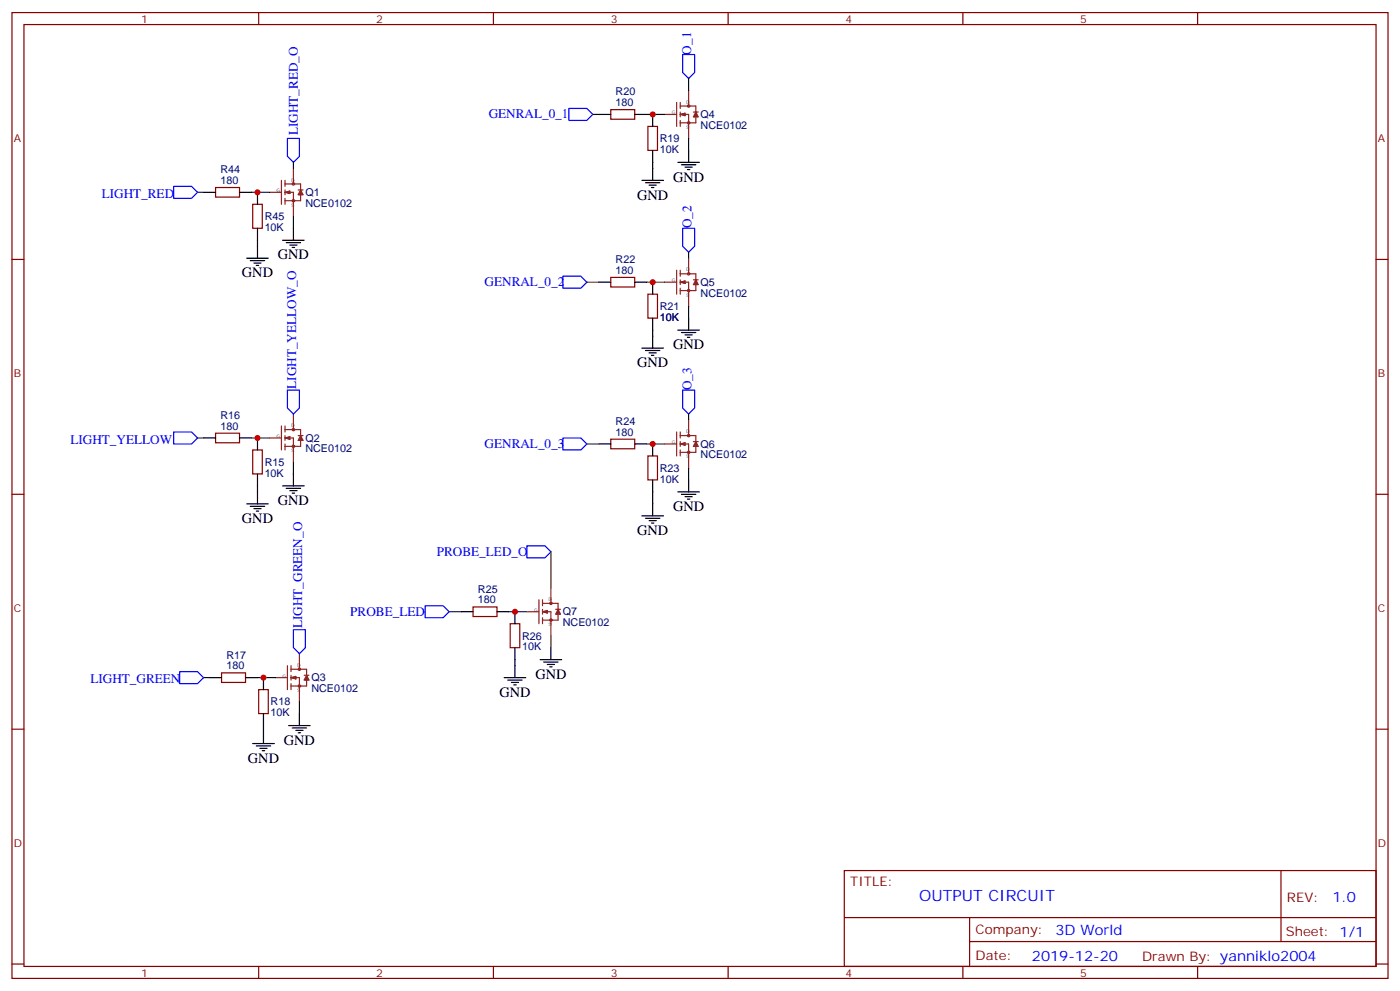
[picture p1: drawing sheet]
<svg xmlns="http://www.w3.org/2000/svg" width="412mm" height="292mm" viewBox="0 0 412 292" stroke-linecap="round" stroke-linejoin="round" font-family="sans-serif">
<g fill="none" stroke="#870000" stroke-width=".35">
<path d="M3.5 3.7h405.4v284.3h-405.4zM7.1 7.2h398.2v277.3h-398.2zM76.2 3.7v3.5M145.3 3.7v3.5M214.5 3.7v3.5M283.6 3.7v3.5M352.8 3.7v3.5M179.9 32.3h7.1v2.8h-7.1zM190.9 37.2h2.8v7.1h-2.8zM63.5 55.2h7.1v2.8h-7.1zM3.5 76.4h3.6M74.4 60.1h2.9v7.1h-2.9z"/>
<path d="M405.3 76.4h3.6M179.9 81.7h7.1v2.8h-7.1zM190.9 86.6h2.8v7.1h-2.8zM63.5 127.5h7.1v2.9h-7.1zM74.4 132.5h2.9v7h-2.9zM179.9 129.3h7.1v2.8h-7.1zM190.9 134.2h2.8v7.1h-2.8zM3.5 145.5h3.6M405.3 145.5h3.6M139.3 178.7h7.1v2.8h-7.1zM65.3 198.1h7v2.8h-7zM150.3 183.6h2.8v7.1h-2.8z"/>
<path d="M3.5 214.7h3.6M76.2 203h2.8v7.1h-2.8zM405.3 214.7h3.6M248.7 256.3h156.6v28.2h-156.6zM377.3 256.3v20.9M248.7 270.1h156.5M285.6 277.2h119.6M285.6 270.1v14.2M3.5 283.8h3.6M76.2 284.5v3.5M145.3 284.5v3.5M214.5 284.5v3.5"/>
<path d="M283.6 284.5v3.5M352.8 284.5v3.5M405.3 283.8h3.6"/>
</g>
<g fill="none" stroke="#000" stroke-width=".35">
<path d="M176.4 33.7h3.5M187 33.7h3.5M192.3 33.7v3.5M60 56.6h3.5M70.6 56.6h3.5M75.8 56.6v3.5M189.1 53.1h6.3M190.1 53.8h4.3M191.2 54.5h2.1M191.9 55.2h.7M192.3 44.3v8.8M199.7 47.8h6.3"/>
<path d="M200.7 48.5h4.3M201.8 49.2h2.1M202.5 49.9h.7M202.8 44.3v3.5M72.7 76h6.3M73.7 76.7h4.3M74.8 77.4h2.1M75.5 78.1h.7M75.8 67.2v8.8M83.3 70.7h6.3M84.3 71.4h4.2M85.4 72.1h2.1"/>
<path d="M86.1 72.8h.7M86.4 67.2v3.5M176.4 83.1h3.5M187 83.1h3.5M192.3 83.1v3.5M192.3 93.7v8.8M199.7 97.2h6.3M200.7 97.9h4.3M201.8 98.6h2.1M202.5 99.3h.7M202.8 93.7v3.5M189.1 102.5h6.3"/>
<path d="M190.1 103.2h4.3M191.2 103.9h2.1M191.9 104.6h.7M60 128.9h3.5M70.6 128.9h3.5M75.8 128.9v3.6M75.8 139.5v8.8M86.4 139.5v3.6M176.4 130.7h3.5M187 130.7h3.5M192.3 130.7v3.5M72.7 148.3h6.3"/>
<path d="M73.7 149h4.3M74.8 149.8h2.1M75.5 150.5h.7M83.3 143.1h6.3M84.3 143.8h4.2M85.4 144.5h2.1M86.1 145.2h.7M189.1 151.9h6.3M190.1 152.6h4.3M191.2 153.3h2.1M191.9 154h.7M192.3 141.3v10.6"/>
<path d="M199.7 144.8h6.3M200.7 145.5h4.3M201.8 146.2h2.1M202.5 146.9h.7M202.8 141.3v3.5M61.7 199.5h3.6M72.3 199.5h3.5M77.6 199.5v3.5M135.8 180.1h3.5M146.4 180.1h3.5M148.5 199.5h6.4M151.7 180.1v3.5"/>
<path d="M151.7 190.7v8.8M159.1 194.2h6.4M160.2 194.9h4.2M161.2 195.6h2.1M161.9 196.3h.7M162.3 190.7v3.5M74.4 218.9h6.4M75.5 219.6h4.2M77.6 210.1v8.8M85 213.6h6.4M86.1 214.3h4.2M87.1 215h2.2"/>
<path d="M87.8 215.7h.7M88.2 210.1v3.5M149.6 200.2h4.2M150.6 200.9h2.2M151.3 201.6h.7M76.6 220.3h2.1M77.3 221h.7"/>
</g>
<g fill="none" stroke="#8c2424" stroke-width=".35">
<path d="M195.8 33.7h3.5M199.3 30.2v7M200.4 33.7h2.4v7M200.4 31.2h4.6v2.5M200.4 30.2v1.7M200.4 33v1.4M200.4 35.5v1.7M200.4 33.7l1.4 .3M201.1 33.7l.7 .3M201.8 33.3v.7M201.8 33.3l-1.4 .4M201.8 33.3l-1.1 .4 1.1 .3"/>
<path d="M202.8 26.6v4.6M204.3 33h1.4M205 34v2.2h-4.6M205 33l.7 1.4h-1.4zM205 33.7l.3 .7M205 33.7l-.4 .7M205 33.7l.3 .3M205 33.7l-.4 .3M79.4 56.6h3.5M82.9 53.1v7M84 56.6h2.4v7.1M84 54.2h4.5v2.4"/>
<path d="M84 53.1v1.8M84 55.9v1.4M84 58.4v1.7M84 56.6l1.4 .4M84.7 56.6l.7 .4M85.4 56.3v.7M85.4 56.3l-1.4 .3M85.4 56.3l-1.1 .3 1.1 .4M86.4 49.6v4.6M87.8 55.9h1.5M88.5 57v2.1h-4.5M88.5 55.9l.8 1.4h-1.5z"/>
<path d="M88.5 56.6l.4 .7M88.5 56.6l-.3 .7M88.5 56.6l.4 .4M88.5 56.6l-.3 .4M199.3 79.6v7M200.4 79.6v1.7M202.8 76v4.6M195.8 83.1h3.5M200.4 83.1h2.4v7M200.4 80.6h4.6v2.5M200.4 82.4v1.4M200.4 84.8v1.8"/>
<path d="M200.4 83.1l1.4 .3M201.1 83.1l.7 .3M201.8 82.7v.7M201.8 82.7l-1.4 .4M201.8 82.7l-1.1 .4 1.1 .3M204.3 82.4h1.4M205 83.4v2.1h-4.6M205 82.4l.7 1.4h-1.4zM205 83.1l.3 .7M205 83.1l-.4 .7M205 83.1l.3 .3M205 83.1l-.4 .3"/>
<path d="M79.4 128.9h3.5M82.9 125.4v7.1M84 128.9h2.4v7.1M84 126.5h4.5v2.4M84 125.4v1.8M84 128.2v1.4M84 130.7v1.8M84 128.9l1.4 .4M84.7 128.9l.7 .4M85.4 128.6l-1.4 .3M85.4 128.6v.7M85.4 128.6l-1.1 .3 1.1 .4"/>
<path d="M86.4 121.9v4.6M87.8 128.2h1.5M88.5 129.3v2.1h-4.5M88.5 128.2l.8 1.4h-1.5zM88.5 128.9l.4 .7M88.5 128.9l-.3 .7M88.5 128.9l.4 .4M88.5 128.9l-.3 .4M195.8 130.7h3.5M199.3 127.2v7M200.4 128.2h4.6v2.5M200.4 130.7h2.4v7.1"/>
<path d="M200.4 127.2v1.7M200.4 130v1.4M200.4 132.5v1.7M200.4 130.7l1.4 .4M201.1 130.7l.7 .4M201.8 130.4l-1.4 .3M201.8 130.4v.7M201.8 130.4l-1.1 .3 1.1 .4M202.8 123.6v4.6M204.3 130h1.4M205 130l.7 1.4h-1.4zM205 131.1v2.1h-4.6"/>
<path d="M205 130.7l.3 .7M205 130.7l-.4 .7M205 130.7l.3 .4M205 130.7l-.4 .4M158.7 176.6v7M159.8 177.6h4.6v2.5M159.8 176.6v1.7M159.8 179.4v1.4M161.2 179.7l-1.4 .4M161.2 179.7v.7M161.2 179.7l-1 .4 1 .3M162.3 173v4.6"/>
<path d="M163.7 179.4h1.4M164.4 179.4l.7 1.4h-1.4zM81.1 199.5h3.6M84.7 196v7M85.7 199.5h2.5v7.1M85.7 197h4.6v2.5M85.7 196v1.7M85.7 198.8v1.4M85.7 199.5l1.4 .3M86.4 199.5l.7 .3M87.1 199.1l-1.4 .4M87.1 199.1v.7"/>
<path d="M87.1 199.1l-1 .4 1 .3M88.2 192.4v4.6M89.6 198.8h1.4M90.3 199.8v2.2h-4.6M90.3 198.8l.7 1.4h-1.4zM90.3 199.5l.4 .7M90.3 199.5l-.3 .7M90.3 199.5l.4 .3M90.3 199.5l-.3 .3M155.2 180.1h3.5M159.8 180.1h2.5v7M159.8 181.9v1.7"/>
<path d="M159.8 180.1l1.4 .3M160.5 180.1l.7 .3M164.4 180.4v2.2h-4.6M164.4 180.1l.3 .7M164.4 180.1l-.4 .7M164.4 180.1l.3 .3M164.4 180.1l-.4 .3M85.7 201.3v1.7"/>
<circle cx="202.8" cy="31.2" r=".35"/>
<circle cx="202.8" cy="36.2" r=".35"/>
<circle cx="86.4" cy="59.1" r=".35"/>
<circle cx="86.4" cy="54.2" r=".35"/>
<circle cx="202.8" cy="80.6" r=".35"/>
<circle cx="202.8" cy="85.5" r=".35"/>
<circle cx="86.4" cy="131.4" r=".35"/>
<circle cx="86.4" cy="126.5" r=".35"/>
<circle cx="202.8" cy="128.2" r=".35"/>
<circle cx="202.8" cy="133.2" r=".35"/>
<circle cx="162.3" cy="177.6" r=".35"/>
<circle cx="88.2" cy="197" r=".35"/>
<circle cx="162.3" cy="182.6" r=".35"/>
<circle cx="88.2" cy="202" r=".35"/>
</g>
<g fill="none" stroke="#00f" stroke-width=".35">
<path d="M201.1 16.1h3.5v5.2l-1.8 1.8-1.7-1.8zM167.6 31.9h5.3l1.7 1.8-1.7 1.8h-5.3zM51.2 54.9h5.2l1.8 1.7-1.8 1.8h-5.2zM84.7 40.7h3.5v5.3l-1.8 1.8-1.7-1.8zM201.1 67.2h3.5v5.3l-1.8 1.8-1.7-1.8zM165.8 81.3h5.3l1.8 1.8-1.8 1.7h-5.3zM84.7 114.8h3.5v5.3l-1.8 1.8-1.7-1.8zM201.1 114.8h3.5v5.3l-1.8 1.8-1.7-1.8zM51.2 127.2h5.2l1.8 1.7-1.8 1.8h-5.2zM165.8 128.9h5.3l1.8 1.8-1.8 1.8h-5.3zM125.2 178.3h5.3l1.8 1.8-1.8 1.8h-5.3zM155.2 160.7h5.3l1.8 1.8-1.8 1.7h-5.3z"/>
<path d="M52.9 197.7h5.3l1.8 1.8-1.8 1.8h-5.3zM86.4 185.4h3.6v5.3l-1.8 1.7-1.8-1.7z"/>
</g>
<g fill="none" stroke="#008700" stroke-width=".35">
<path d="M174.6 33.7h1.8M190.5 33.7h5.3M202.8 23.1v3.5M58.2 56.6h1.8M74.1 56.6h5.3M86.4 47.8v1.8M202.8 40.7v3.6M86.4 63.7v3.5M202.8 74.3v1.7M172.9 83.1h3.5M190.5 83.1h5.3M202.8 90.1v3.6"/>
<path d="M58.2 128.9h1.8M74.1 128.9h5.3M86.4 136v3.5M172.9 130.7h3.5M190.5 130.7h5.3M202.8 121.9v1.7M202.8 137.8v3.5M162.3 162.5v10.5M60 199.5h1.7M75.8 199.5h5.3M132.3 180.1h3.5M149.9 180.1h5.3"/>
<path d="M162.3 187.1v3.6M88.2 206.6v3.5"/>
</g>
<g fill="#c00">
<circle cx="75.8" cy="56.6" r=".88"/>
<circle cx="75.8" cy="128.9" r=".88"/>
<circle cx="77.6" cy="199.5" r=".88"/>
<circle cx="192.3" cy="130.7" r=".88"/>
<circle cx="192.3" cy="33.7" r=".88"/>
<circle cx="192.3" cy="83.1" r=".88"/>
<circle cx="151.7" cy="180.1" r=".88"/>
</g>
<text font-size="4.6" fill="#00f" x="270.8" y="265.3">OUTPUT CIRCUIT</text>
<g font-size="4.2">
<text x="198.3" y="53.4">GND</text>
<text x="187.7" y="58.7">GND</text>
<text x="81.9" y="76.4">GND</text>
<text x="71.3" y="81.7">GND</text>
<text x="198.3" y="102.8">GND</text>
<text x="187.7" y="108.1">GND</text>
<text x="81.9" y="148.7">GND</text>
<text x="71.3" y="154">GND</text>
<text x="198.3" y="150.5">GND</text>
<text x="187.7" y="157.5">GND</text>
<text x="157.7" y="199.9">GND</text>
<text x="147.1" y="205.1">GND</text>
<text x="83.6" y="219.3">GND</text>
<text x="73" y="224.5">GND</text>
</g>
<g font-size="4.2" fill="#00f">
<text x="392.5" y="265.6">1.0</text>
<text x="310.9" y="275.1">3D World</text>
<text x="304" y="282.9">2019-12-20</text>
</g>
<g font-size="3.9" fill="#00f">
<text x="203.6" y="16" transform="rotate(-90 203.6 16)">O_1</text>
<text x="144" y="34.7">GENRAL_0_1</text>
<text x="87.7" y="39.8" transform="rotate(-90 87.7 39.8)">LIGHT_RED_O</text>
<text x="30" y="58.3">LIGHT_RED</text>
<text x="203.7" y="67.2" transform="rotate(-90 203.7 67.2)">O_2</text>
<text x="142.7" y="84.1">GENRAL_0_2</text>
<text x="87.2" y="114.4" transform="rotate(-90 87.2 114.4)">LIGHT_YELLOW_O</text>
<text x="203.7" y="114.8" transform="rotate(-90 203.7 114.8)">O_3</text>
<text x="20.7" y="130.7">LIGHT_YELLOW</text>
<text x="142.7" y="131.8">GENRAL_0_3</text>
<text x="128.7" y="163.7">PROBE_LED_O</text>
<text x="89.1" y="184.9" transform="rotate(-90 89.1 184.9)">LIGHT_GREEN_O</text>
<text x="103.2" y="181.3">PROBE_LED</text>
<text x="26.6" y="201.2">LIGHT_GREEN</text>
</g>
<g font-size="3.9" fill="#800">
<text x="250.5" y="260.9">TITLE:</text>
<text x="379.1" y="265.6">REV:</text>
<text x="287.4" y="275.1">Company:</text>
<text x="378.7" y="275.7">Sheet: 1/1</text>
<text x="287.4" y="282.8">Date:</text>
<text x="336.4" y="282.8">Drawn By: yanniklo2004</text>
</g>
<g font-size="3.2" fill="#800">
<text x="41.6" y="6.7">1</text>
<text x="110.8" y="6.7">2</text>
<text x="179.9" y="6.7">3</text>
<text x="249.1" y="6.7">4</text>
<text x="318.2" y="6.7">5</text>
<text x="4.1" y="41.8">A</text>
<text x="405.9" y="41.8">A</text>
<text x="4.1" y="110.9">B</text>
<text x="405.9" y="110.9">B</text>
<text x="4.1" y="180.1">C</text>
<text x="405.9" y="180.1">C</text>
<text x="4.1" y="249.2">D</text>
<text x="405.9" y="249.2">D</text>
<text x="41.6" y="287.5">1</text>
<text x="110.8" y="287.5">2</text>
<text x="179.9" y="287.5">3</text>
<text x="249.1" y="287.5">4</text>
<text x="318.2" y="287.5">5</text>
</g>
<g font-size="3.2" fill="#000080">
<text x="181.3" y="28.1">R20</text>
<text x="181.3" y="31.2">180</text>
<text x="206.4" y="34.7">Q4</text>
<text x="194.4" y="41.9">R19</text>
<text x="206.4" y="37.9">NCE0102</text>
<text x="194.4" y="45">10K</text>
<text x="64.9" y="51">R44</text>
<text x="64.9" y="54.2">180</text>
<text x="90" y="57.7">Q1</text>
<text x="78" y="64.8">R45</text>
<text x="90" y="60.9">NCE0102</text>
<text x="78" y="68">10K</text>
<text x="181.3" y="77.5">R22</text>
<text x="181.3" y="80.6">180</text>
<text x="206.4" y="87.3">NCE0102</text>
<text x="206.4" y="84.1">Q5</text>
<text x="194.4" y="94.4">10K</text>
<text x="194.4" y="91.3">R21</text>
<text x="64.9" y="123.4">R16</text>
<text x="181.3" y="125.1">R24</text>
<text x="64.9" y="126.5">180</text>
<text x="90" y="130">Q2</text>
<text x="181.3" y="128.2">180</text>
<text x="206.4" y="131.8">Q6</text>
<text x="78" y="137.1">R15</text>
<text x="90" y="133.2">NCE0102</text>
<text x="206.4" y="134.9">NCE0102</text>
<text x="78" y="140.3">10K</text>
<text x="194.4" y="142.1">10K</text>
<text x="194.4" y="138.9">R23</text>
<text x="140.8" y="177.6">180</text>
<text x="140.8" y="174.5">R25</text>
<text x="165.8" y="184.3">NCE0102</text>
<text x="165.8" y="181.2">Q7</text>
<text x="153.8" y="191.5">10K</text>
<text x="153.8" y="188.3">R26</text>
<text x="66.7" y="197">180</text>
<text x="66.7" y="193.9">R17</text>
<text x="91.7" y="203.7">NCE0102</text>
<text x="91.7" y="200.6">Q3</text>
<text x="79.7" y="207.7">R18</text>
<text x="79.7" y="210.9">10K</text>
</g>
<g font-size="1.4" fill="#238d23">
<text x="197.9" y="33.7">G</text>
<text x="202.1" y="30.5">D</text>
<text x="202.1" y="37.9">S</text>
<text x="85.7" y="53.4">D</text>
<text x="81.5" y="56.6">G</text>
<text x="85.7" y="60.9">S</text>
<text x="197.9" y="83.1">G</text>
<text x="202.1" y="79.9">D</text>
<text x="202.1" y="87.3">S</text>
<text x="85.7" y="125.8">D</text>
<text x="81.5" y="128.9">G</text>
<text x="197.9" y="130.7">G</text>
<text x="202.1" y="127.5">D</text>
<text x="85.7" y="133.2">S</text>
<text x="202.1" y="134.9">S</text>
<text x="161.6" y="176.9">D</text>
<text x="157.3" y="180.1">G</text>
<text x="161.6" y="184.3">S</text>
<text x="87.5" y="196.3">D</text>
<text x="83.3" y="199.5">G</text>
<text x="87.5" y="203.7">S</text>
</g>
</svg>
